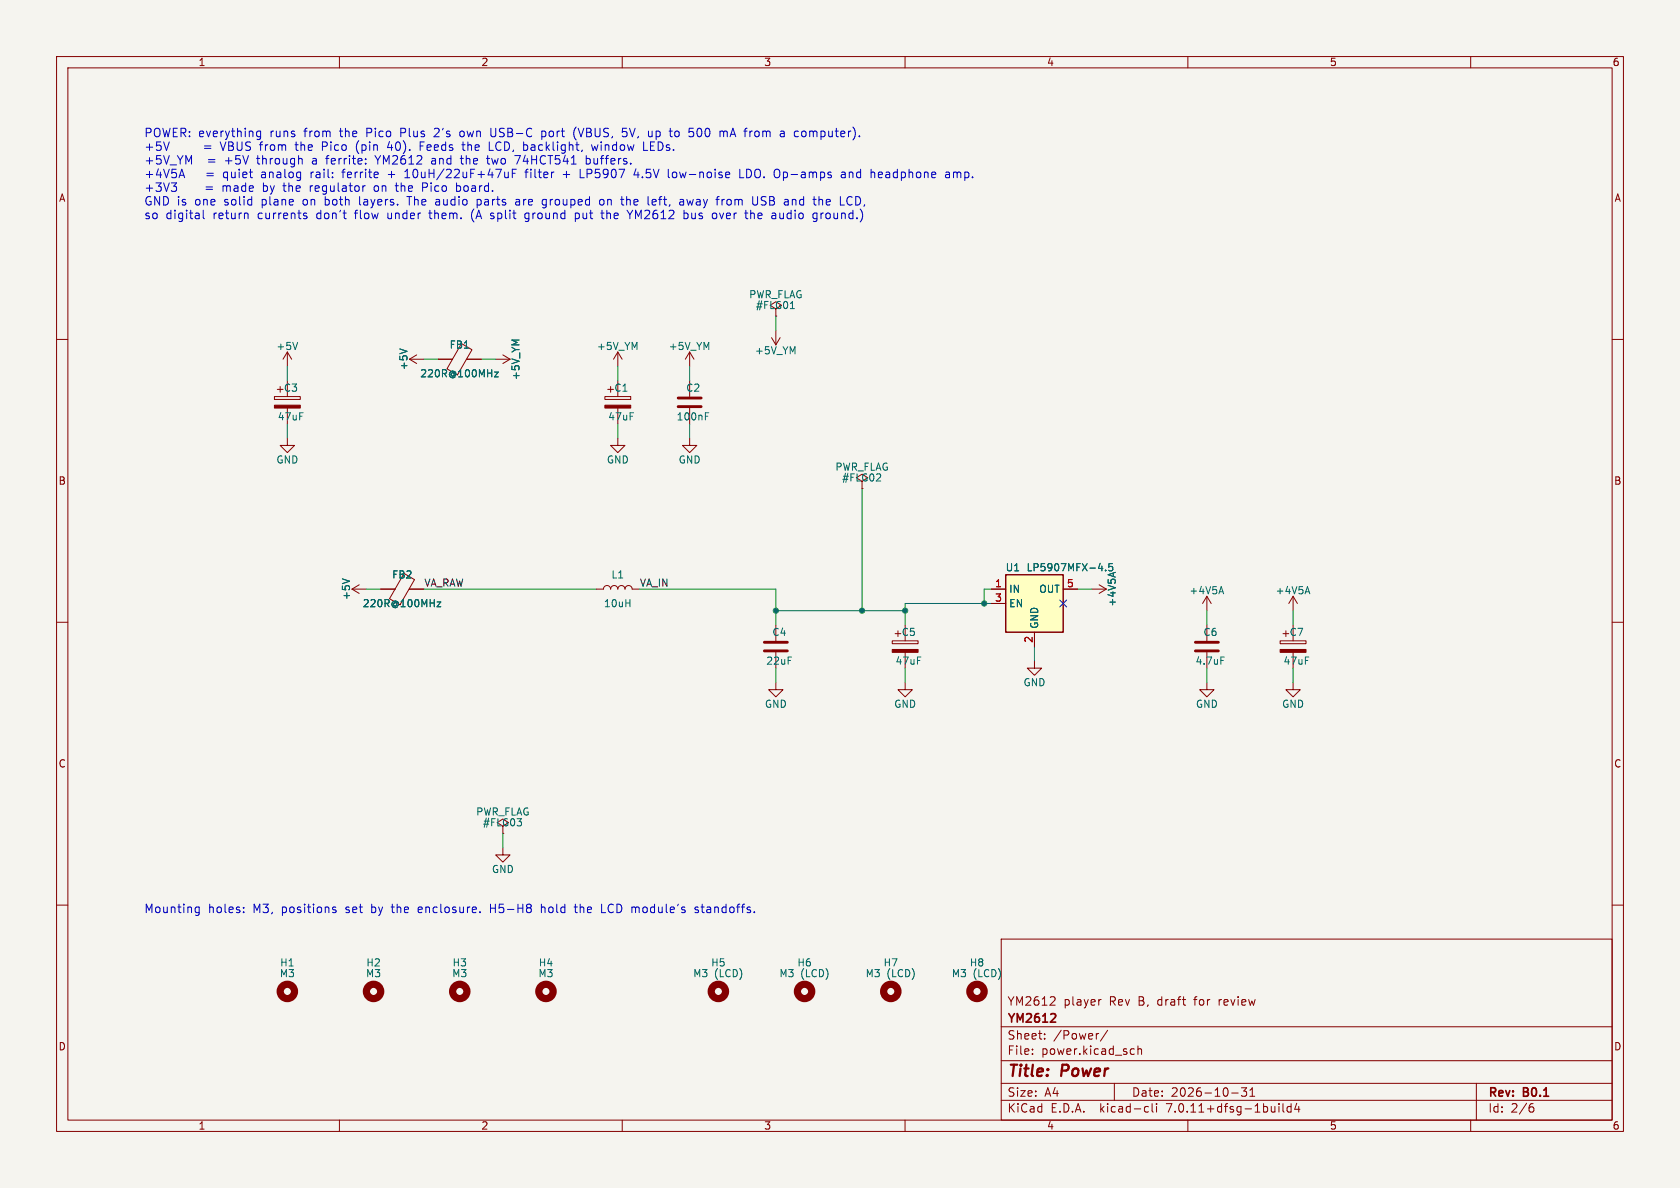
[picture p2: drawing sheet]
(kicad_sch (version 20230121) (generator eeschema)

 (paper "A4")

 (title_block
  (title "Power")
  (date "2026-10-31")
  (rev "B0.1")
  (company "YM2612")
  (comment 1 "YM2612 player Rev B, draft for review"))

 (lib_symbols
   (symbol "Device:FerriteBead" (pin_numbers hide) (pin_names (offset 0)) (in_bom yes) (on_board yes)
   (property "Reference" "FB" (at -3.81 0.635 90) (effects (font (size 1.27 1.27))))
   (property "Value" "FerriteBead" (at 3.81 0 90) (effects (font (size 1.27 1.27))))
   (property "Footprint" "" (at -1.778 0 90) (effects (font (size 1.27 1.27)) hide))
   (property "Datasheet" "~" (at 0 0 0) (effects (font (size 1.27 1.27)) hide))
   (symbol "FerriteBead_0_1"
    (polyline (pts (xy 0 -1.27) (xy 0 -1.2192)) (stroke (width 0) (type default)) (fill (type none)))
    (polyline (pts (xy 0 1.27) (xy 0 1.2954)) (stroke (width 0) (type default)) (fill (type none)))
    (polyline (pts (xy -2.7686 0.4064) (xy -1.7018 2.2606) (xy 2.7686 -0.3048) (xy 1.6764 -2.159) (xy -2.7686 0.4064)) (stroke (width 0) (type default)) (fill (type none))))
   (symbol "FerriteBead_1_1"
    (pin passive line (at 0 3.81 270) (length 2.54) (name "~" (effects (font (size 1.27 1.27)))) (number "1" (effects (font (size 1.27 1.27)))))
    (pin passive line (at 0 -3.81 90) (length 2.54) (name "~" (effects (font (size 1.27 1.27)))) (number "2" (effects (font (size 1.27 1.27)))))))
   (symbol "Device:C_Polarized" (pin_numbers hide) (pin_names (offset 0.254)) (in_bom yes) (on_board yes)
   (property "Reference" "C" (at 0.635 2.54 0) (effects (font (size 1.27 1.27)) (justify left)))
   (property "Value" "C_Polarized" (at 0.635 -2.54 0) (effects (font (size 1.27 1.27)) (justify left)))
   (property "Footprint" "" (at 0.9652 -3.81 0) (effects (font (size 1.27 1.27)) hide))
   (property "Datasheet" "~" (at 0 0 0) (effects (font (size 1.27 1.27)) hide))
   (symbol "C_Polarized_0_1"
    (rectangle (start -2.286 0.508) (end 2.286 1.016) (stroke (width 0) (type default)) (fill (type none)))
    (polyline (pts (xy -1.778 2.286) (xy -0.762 2.286)) (stroke (width 0) (type default)) (fill (type none)))
    (polyline (pts (xy -1.27 2.794) (xy -1.27 1.778)) (stroke (width 0) (type default)) (fill (type none)))
    (rectangle (start 2.286 -0.508) (end -2.286 -1.016) (stroke (width 0) (type default)) (fill (type outline))))
   (symbol "C_Polarized_1_1"
    (pin passive line (at 0 3.81 270) (length 2.794) (name "~" (effects (font (size 1.27 1.27)))) (number "1" (effects (font (size 1.27 1.27)))))
    (pin passive line (at 0 -3.81 90) (length 2.794) (name "~" (effects (font (size 1.27 1.27)))) (number "2" (effects (font (size 1.27 1.27)))))))
   (symbol "Device:C" (pin_numbers hide) (pin_names (offset 0.254)) (in_bom yes) (on_board yes)
   (property "Reference" "C" (at 0.635 2.54 0) (effects (font (size 1.27 1.27)) (justify left)))
   (property "Value" "C" (at 0.635 -2.54 0) (effects (font (size 1.27 1.27)) (justify left)))
   (property "Footprint" "" (at 0.9652 -3.81 0) (effects (font (size 1.27 1.27)) hide))
   (property "Datasheet" "~" (at 0 0 0) (effects (font (size 1.27 1.27)) hide))
   (symbol "C_0_1"
    (polyline (pts (xy -2.032 -0.762) (xy 2.032 -0.762)) (stroke (width 0.508) (type default)) (fill (type none)))
    (polyline (pts (xy -2.032 0.762) (xy 2.032 0.762)) (stroke (width 0.508) (type default)) (fill (type none))))
   (symbol "C_1_1"
    (pin passive line (at 0 3.81 270) (length 2.794) (name "~" (effects (font (size 1.27 1.27)))) (number "1" (effects (font (size 1.27 1.27)))))
    (pin passive line (at 0 -3.81 90) (length 2.794) (name "~" (effects (font (size 1.27 1.27)))) (number "2" (effects (font (size 1.27 1.27)))))))
   (symbol "power:PWR_FLAG" (power) (pin_numbers hide) (pin_names (offset 0) hide) (in_bom yes) (on_board yes)
   (property "Reference" "#FLG" (at 0 1.905 0) (effects (font (size 1.27 1.27)) hide))
   (property "Value" "PWR_FLAG" (at 0 3.81 0) (effects (font (size 1.27 1.27))))
   (property "Footprint" "" (at 0 0 0) (effects (font (size 1.27 1.27)) hide))
   (property "Datasheet" "~" (at 0 0 0) (effects (font (size 1.27 1.27)) hide))
   (symbol "PWR_FLAG_0_0"
    (pin power_out line (at 0 0 90) (length 0) (name "pwr" (effects (font (size 1.27 1.27)))) (number "1" (effects (font (size 1.27 1.27))))))
   (symbol "PWR_FLAG_0_1"
    (polyline (pts (xy 0 0) (xy 0 1.27) (xy -1.016 1.905) (xy 0 2.54) (xy 1.016 1.905) (xy 0 1.27)) (stroke (width 0) (type default)) (fill (type none)))))
   (symbol "Device:L" (pin_numbers hide) (pin_names (offset 1.016) hide) (in_bom yes) (on_board yes)
   (property "Reference" "L" (at -1.27 0 90) (effects (font (size 1.27 1.27))))
   (property "Value" "L" (at 1.905 0 90) (effects (font (size 1.27 1.27))))
   (property "Footprint" "" (at 0 0 0) (effects (font (size 1.27 1.27)) hide))
   (property "Datasheet" "~" (at 0 0 0) (effects (font (size 1.27 1.27)) hide))
   (symbol "L_0_1"
    (arc (start 0 -2.54) (mid 0.6323 -1.905) (end 0 -1.27) (stroke (width 0) (type default)) (fill (type none)))
    (arc (start 0 -1.27) (mid 0.6323 -0.635) (end 0 0) (stroke (width 0) (type default)) (fill (type none)))
    (arc (start 0 0) (mid 0.6323 0.635) (end 0 1.27) (stroke (width 0) (type default)) (fill (type none)))
    (arc (start 0 1.27) (mid 0.6323 1.905) (end 0 2.54) (stroke (width 0) (type default)) (fill (type none))))
   (symbol "L_1_1"
    (pin passive line (at 0 3.81 270) (length 1.27) (name "1" (effects (font (size 1.27 1.27)))) (number "1" (effects (font (size 1.27 1.27)))))
    (pin passive line (at 0 -3.81 90) (length 1.27) (name "2" (effects (font (size 1.27 1.27)))) (number "2" (effects (font (size 1.27 1.27)))))))
   (symbol "Regulator_Linear:LP5907MFX-4.5" (in_bom yes) (on_board yes)
   (property "Reference" "U" (at -3.81 6.35 0) (effects (font (size 1.27 1.27))))
   (property "Value" "LP5907MFX-4.5" (at 6.35 6.35 0) (effects (font (size 1.27 1.27))))
   (property "Footprint" "Package_TO_SOT_SMD:SOT-23-5" (at 0 8.89 0) (effects (font (size 1.27 1.27)) hide))
   (property "Datasheet" "http://www.ti.com/lit/ds/symlink/lp5907.pdf" (at 0 12.7 0) (effects (font (size 1.27 1.27)) hide))
   (symbol "LP5907MFX-4.5_0_1"
    (rectangle (start -5.08 -5.08) (end 5.08 5.08) (stroke (width 0.254) (type default)) (fill (type background)))
    (pin power_in line (at -7.62 2.54 0) (length 2.54) (name "IN" (effects (font (size 1.27 1.27)))) (number "1" (effects (font (size 1.27 1.27)))))
    (pin power_in line (at 0 -7.62 90) (length 2.54) (name "GND" (effects (font (size 1.27 1.27)))) (number "2" (effects (font (size 1.27 1.27)))))
    (pin input line (at -7.62 0 0) (length 2.54) (name "EN" (effects (font (size 1.27 1.27)))) (number "3" (effects (font (size 1.27 1.27)))))
    (pin no_connect line (at 5.08 0 180) (length 2.54) hide (name "NC" (effects (font (size 1.27 1.27)))) (number "4" (effects (font (size 1.27 1.27)))))
    (pin power_out line (at 7.62 2.54 180) (length 2.54) (name "OUT" (effects (font (size 1.27 1.27)))) (number "5" (effects (font (size 1.27 1.27)))))))
   (symbol "Mechanical:MountingHole" (pin_names (offset 1.016)) (in_bom yes) (on_board yes)
   (property "Reference" "H" (at 0 5.08 0) (effects (font (size 1.27 1.27))))
   (property "Value" "MountingHole" (at 0 3.175 0) (effects (font (size 1.27 1.27))))
   (property "Footprint" "" (at 0 0 0) (effects (font (size 1.27 1.27)) hide))
   (property "Datasheet" "~" (at 0 0 0) (effects (font (size 1.27 1.27)) hide))
   (symbol "MountingHole_0_1"
    (circle (center 0 0) (radius 1.27) (stroke (width 1.27) (type default)) (fill (type none)))))
   (symbol "power:+5V" (power) (pin_names (offset 0)) (in_bom yes) (on_board yes)
   (property "Reference" "#PWR" (at 0 -3.81 0) (effects (font (size 1.27 1.27)) hide))
   (property "Value" "+5V" (at 0 3.556 0) (effects (font (size 1.27 1.27))))
   (property "Footprint" "" (at 0 0 0) (effects (font (size 1.27 1.27)) hide))
   (property "Datasheet" "" (at 0 0 0) (effects (font (size 1.27 1.27)) hide))
   (symbol "+5V_0_1"
    (polyline (pts (xy -0.762 1.27) (xy 0 2.54)) (stroke (width 0) (type default)) (fill (type none)))
    (polyline (pts (xy 0 0) (xy 0 2.54)) (stroke (width 0) (type default)) (fill (type none)))
    (polyline (pts (xy 0 2.54) (xy 0.762 1.27)) (stroke (width 0) (type default)) (fill (type none))))
   (symbol "+5V_1_1"
    (pin power_in line (at 0 0 90) (length 0) hide (name "+5V" (effects (font (size 1.27 1.27)))) (number "1" (effects (font (size 1.27 1.27)))))))
   (symbol "ym2612:+5V_YM" (power) (pin_names (offset 0)) (in_bom yes) (on_board yes)
   (property "Reference" "#PWR" (at 0 -3.81 0) (effects (font (size 1.27 1.27)) hide))
   (property "Value" "+5V_YM" (at 0 3.556 0) (effects (font (size 1.27 1.27))))
   (property "Footprint" "" (at 0 0 0) (effects (font (size 1.27 1.27)) hide))
   (property "Datasheet" "" (at 0 0 0) (effects (font (size 1.27 1.27)) hide))
   (symbol "+5V_YM_0_1"
    (polyline (pts (xy -0.762 1.27) (xy 0 2.54)) (stroke (width 0) (type default)) (fill (type none)))
    (polyline (pts (xy 0 0) (xy 0 2.54)) (stroke (width 0) (type default)) (fill (type none)))
    (polyline (pts (xy 0 2.54) (xy 0.762 1.27)) (stroke (width 0) (type default)) (fill (type none))))
   (symbol "+5V_YM_1_1"
    (pin power_in line (at 0 0 90) (length 0) hide (name "+5V_YM" (effects (font (size 1.27 1.27)))) (number "1" (effects (font (size 1.27 1.27)))))))
   (symbol "power:GND" (power) (pin_names (offset 0)) (in_bom yes) (on_board yes)
   (property "Reference" "#PWR" (at 0 -6.35 0) (effects (font (size 1.27 1.27)) hide))
   (property "Value" "GND" (at 0 -3.81 0) (effects (font (size 1.27 1.27))))
   (property "Footprint" "" (at 0 0 0) (effects (font (size 1.27 1.27)) hide))
   (property "Datasheet" "" (at 0 0 0) (effects (font (size 1.27 1.27)) hide))
   (symbol "GND_0_1"
    (polyline (pts (xy 0 0) (xy 0 -1.27) (xy 1.27 -1.27) (xy 0 -2.54) (xy -1.27 -1.27) (xy 0 -1.27)) (stroke (width 0) (type default)) (fill (type none))))
   (symbol "GND_1_1"
    (pin power_in line (at 0 0 270) (length 0) hide (name "GND" (effects (font (size 1.27 1.27)))) (number "1" (effects (font (size 1.27 1.27)))))))
   (symbol "ym2612:+4V5A" (power) (pin_names (offset 0)) (in_bom yes) (on_board yes)
   (property "Reference" "#PWR" (at 0 -3.81 0) (effects (font (size 1.27 1.27)) hide))
   (property "Value" "+4V5A" (at 0 3.556 0) (effects (font (size 1.27 1.27))))
   (property "Footprint" "" (at 0 0 0) (effects (font (size 1.27 1.27)) hide))
   (property "Datasheet" "" (at 0 0 0) (effects (font (size 1.27 1.27)) hide))
   (symbol "+4V5A_0_1"
    (polyline (pts (xy -0.762 1.27) (xy 0 2.54)) (stroke (width 0) (type default)) (fill (type none)))
    (polyline (pts (xy 0 0) (xy 0 2.54)) (stroke (width 0) (type default)) (fill (type none)))
    (polyline (pts (xy 0 2.54) (xy 0.762 1.27)) (stroke (width 0) (type default)) (fill (type none))))
   (symbol "+4V5A_1_1"
    (pin power_in line (at 0 0 90) (length 0) hide (name "+4V5A" (effects (font (size 1.27 1.27)))) (number "1" (effects (font (size 1.27 1.27))))))))

 (symbol (lib_id "Device:FerriteBead") (at 81.28 63.5 90) (unit 1) (in_bom yes) (on_board yes) (dnp no)
  (property "Reference" "FB1" (at 81.28 60.96 90) (effects (font (size 1.27 1.27))))
  (property "Value" "220R@100MHz" (at 81.28 66.04 90) (effects (font (size 1.27 1.27))))
  (property "Footprint" "Inductor_SMD:L_0603_1608Metric" (at 81.28 63.5 0) (effects (font (size 1.27 1.27)) hide))
  (property "Datasheet" "" (at 81.28 63.5 0) (effects (font (size 1.27 1.27)) hide))
  (property "MPN" "BLM18PG221SN1D" (at 81.28 63.5 0) (effects (font (size 1.27 1.27)) hide))
  (property "Spec" "ferrite bead, 0603, 1A+" (at 81.28 63.5 0) (effects (font (size 1.27 1.27)) hide)) (pin "1") (pin "2"))
 (symbol (lib_id "Device:C_Polarized") (at 109.22 71.12 0) (unit 1) (in_bom yes) (on_board yes) (dnp no)
  (property "Reference" "C1" (at 109.855 68.58 0) (effects (font (size 1.27 1.27))))
  (property "Value" "47uF" (at 109.855 73.66 0) (effects (font (size 1.27 1.27))))
  (property "Footprint" "Capacitor_SMD:CP_Elec_5x5.4" (at 109.22 71.12 0) (effects (font (size 1.27 1.27)) hide))
  (property "Datasheet" "" (at 109.22 71.12 0) (effects (font (size 1.27 1.27)) hide))
  (property "Spec" "electrolytic, 16V" (at 109.22 71.12 0) (effects (font (size 1.27 1.27)) hide)) (pin "1") (pin "2"))
 (symbol (lib_id "Device:C") (at 121.92 71.12 0) (unit 1) (in_bom yes) (on_board yes) (dnp no)
  (property "Reference" "C2" (at 122.555 68.58 0) (effects (font (size 1.27 1.27))))
  (property "Value" "100nF" (at 122.555 73.66 0) (effects (font (size 1.27 1.27))))
  (property "Footprint" "Capacitor_SMD:C_0603_1608Metric" (at 121.92 71.12 0) (effects (font (size 1.27 1.27)) hide))
  (property "Datasheet" "" (at 121.92 71.12 0) (effects (font (size 1.27 1.27)) hide))
  (property "Spec" "X7R, 16V" (at 121.92 71.12 0) (effects (font (size 1.27 1.27)) hide)) (pin "1") (pin "2"))
 (symbol (lib_id "power:PWR_FLAG") (at 137.16 55.88 0) (unit 1) (in_bom yes) (on_board yes) (dnp no)
  (property "Reference" "#FLG1" (at 137.16 53.975 0) (effects (font (size 1.27 1.27))))
  (property "Value" "PWR_FLAG" (at 137.16 52.07 0) (effects (font (size 1.27 1.27))))
  (property "Footprint" "" (at 137.16 55.88 0) (effects (font (size 1.27 1.27)) hide))
  (property "Datasheet" "" (at 137.16 55.88 0) (effects (font (size 1.27 1.27)) hide)) (pin "1"))
 (symbol (lib_id "Device:C_Polarized") (at 50.8 71.12 0) (unit 1) (in_bom yes) (on_board yes) (dnp no)
  (property "Reference" "C3" (at 51.435 68.58 0) (effects (font (size 1.27 1.27))))
  (property "Value" "47uF" (at 51.435 73.66 0) (effects (font (size 1.27 1.27))))
  (property "Footprint" "Capacitor_SMD:CP_Elec_5x5.4" (at 50.8 71.12 0) (effects (font (size 1.27 1.27)) hide))
  (property "Datasheet" "" (at 50.8 71.12 0) (effects (font (size 1.27 1.27)) hide))
  (property "Spec" "electrolytic, 16V" (at 50.8 71.12 0) (effects (font (size 1.27 1.27)) hide)) (pin "1") (pin "2"))
 (symbol (lib_id "Device:FerriteBead") (at 71.12 104.14 90) (unit 1) (in_bom yes) (on_board yes) (dnp no)
  (property "Reference" "FB2" (at 71.12 101.6 90) (effects (font (size 1.27 1.27))))
  (property "Value" "220R@100MHz" (at 71.12 106.68 90) (effects (font (size 1.27 1.27))))
  (property "Footprint" "Inductor_SMD:L_0603_1608Metric" (at 71.12 104.14 0) (effects (font (size 1.27 1.27)) hide))
  (property "Datasheet" "" (at 71.12 104.14 0) (effects (font (size 1.27 1.27)) hide))
  (property "MPN" "BLM18PG221SN1D" (at 71.12 104.14 0) (effects (font (size 1.27 1.27)) hide))
  (property "Spec" "ferrite bead, 0603, 1A+" (at 71.12 104.14 0) (effects (font (size 1.27 1.27)) hide)) (pin "1") (pin "2"))
 (symbol (lib_id "Device:L") (at 109.22 104.14 90) (unit 1) (in_bom yes) (on_board yes) (dnp no)
  (property "Reference" "L1" (at 109.22 101.6 90) (effects (font (size 1.27 1.27))))
  (property "Value" "10uH" (at 109.22 106.68 90) (effects (font (size 1.27 1.27))))
  (property "Footprint" "Inductor_SMD:L_1210_3225Metric" (at 109.22 104.14 0) (effects (font (size 1.27 1.27)) hide))
  (property "Datasheet" "" (at 109.22 104.14 0) (effects (font (size 1.27 1.27)) hide))
  (property "MPN" "LQH32CN100K53L" (at 109.22 104.14 0) (effects (font (size 1.27 1.27)) hide))
  (property "Spec" "10uH, 1210, 300mA+" (at 109.22 104.14 0) (effects (font (size 1.27 1.27)) hide)) (pin "1") (pin "2"))
 (symbol (lib_id "Device:C") (at 137.16 114.3 0) (unit 1) (in_bom yes) (on_board yes) (dnp no)
  (property "Reference" "C4" (at 137.795 111.76 0) (effects (font (size 1.27 1.27))))
  (property "Value" "22uF" (at 137.795 116.84 0) (effects (font (size 1.27 1.27))))
  (property "Footprint" "Capacitor_SMD:C_0805_2012Metric" (at 137.16 114.3 0) (effects (font (size 1.27 1.27)) hide))
  (property "Datasheet" "" (at 137.16 114.3 0) (effects (font (size 1.27 1.27)) hide))
  (property "Spec" "X5R, 10V, 0805" (at 137.16 114.3 0) (effects (font (size 1.27 1.27)) hide)) (pin "1") (pin "2"))
 (symbol (lib_id "Device:C_Polarized") (at 160.02 114.3 0) (unit 1) (in_bom yes) (on_board yes) (dnp no)
  (property "Reference" "C5" (at 160.655 111.76 0) (effects (font (size 1.27 1.27))))
  (property "Value" "47uF" (at 160.655 116.84 0) (effects (font (size 1.27 1.27))))
  (property "Footprint" "Capacitor_SMD:CP_Elec_5x5.4" (at 160.02 114.3 0) (effects (font (size 1.27 1.27)) hide))
  (property "Datasheet" "" (at 160.02 114.3 0) (effects (font (size 1.27 1.27)) hide))
  (property "Spec" "electrolytic, 16V" (at 160.02 114.3 0) (effects (font (size 1.27 1.27)) hide)) (pin "1") (pin "2"))
 (symbol (lib_id "Regulator_Linear:LP5907MFX-4.5") (at 182.88 106.68 0) (unit 1) (in_bom yes) (on_board yes) (dnp no)
  (property "Reference" "U1" (at 179.07 100.33 0) (effects (font (size 1.27 1.27))))
  (property "Value" "LP5907MFX-4.5" (at 189.23 100.33 0) (effects (font (size 1.27 1.27))))
  (property "Footprint" "Package_TO_SOT_SMD:SOT-23-5" (at 182.88 106.68 0) (effects (font (size 1.27 1.27)) hide))
  (property "Datasheet" "" (at 182.88 106.68 0) (effects (font (size 1.27 1.27)) hide))
  (property "MPN" "LP5907MFX-4.5/NOPB" (at 182.88 106.68 0) (effects (font (size 1.27 1.27)) hide))
  (property "Spec" "low-noise LDO, 4.5V, 250mA" (at 182.88 106.68 0) (effects (font (size 1.27 1.27)) hide)) (pin "1") (pin "2") (pin "3") (pin "4") (pin "5"))
 (symbol (lib_id "Device:C") (at 213.36 114.3 0) (unit 1) (in_bom yes) (on_board yes) (dnp no)
  (property "Reference" "C6" (at 213.995 111.76 0) (effects (font (size 1.27 1.27))))
  (property "Value" "4.7uF" (at 213.995 116.84 0) (effects (font (size 1.27 1.27))))
  (property "Footprint" "Capacitor_SMD:C_0805_2012Metric" (at 213.36 114.3 0) (effects (font (size 1.27 1.27)) hide))
  (property "Datasheet" "" (at 213.36 114.3 0) (effects (font (size 1.27 1.27)) hide))
  (property "Spec" "X5R, 10V, 0805" (at 213.36 114.3 0) (effects (font (size 1.27 1.27)) hide)) (pin "1") (pin "2"))
 (symbol (lib_id "Device:C_Polarized") (at 228.6 114.3 0) (unit 1) (in_bom yes) (on_board yes) (dnp no)
  (property "Reference" "C7" (at 229.235 111.76 0) (effects (font (size 1.27 1.27))))
  (property "Value" "47uF" (at 229.235 116.84 0) (effects (font (size 1.27 1.27))))
  (property "Footprint" "Capacitor_SMD:CP_Elec_5x5.4" (at 228.6 114.3 0) (effects (font (size 1.27 1.27)) hide))
  (property "Datasheet" "" (at 228.6 114.3 0) (effects (font (size 1.27 1.27)) hide))
  (property "Spec" "electrolytic, 16V" (at 228.6 114.3 0) (effects (font (size 1.27 1.27)) hide)) (pin "1") (pin "2"))
 (symbol (lib_id "power:PWR_FLAG") (at 152.4 86.36 0) (unit 1) (in_bom yes) (on_board yes) (dnp no)
  (property "Reference" "#FLG2" (at 152.4 84.455 0) (effects (font (size 1.27 1.27))))
  (property "Value" "PWR_FLAG" (at 152.4 82.55 0) (effects (font (size 1.27 1.27))))
  (property "Footprint" "" (at 152.4 86.36 0) (effects (font (size 1.27 1.27)) hide))
  (property "Datasheet" "" (at 152.4 86.36 0) (effects (font (size 1.27 1.27)) hide)) (pin "1"))
 (symbol (lib_id "power:PWR_FLAG") (at 88.9 147.32 0) (unit 1) (in_bom yes) (on_board yes) (dnp no)
  (property "Reference" "#FLG3" (at 88.9 145.415 0) (effects (font (size 1.27 1.27))))
  (property "Value" "PWR_FLAG" (at 88.9 143.51 0) (effects (font (size 1.27 1.27))))
  (property "Footprint" "" (at 88.9 147.32 0) (effects (font (size 1.27 1.27)) hide))
  (property "Datasheet" "" (at 88.9 147.32 0) (effects (font (size 1.27 1.27)) hide)) (pin "1"))
 (symbol (lib_id "Mechanical:MountingHole") (at 50.8 175.26 0) (unit 1) (in_bom yes) (on_board yes) (dnp no)
  (property "Reference" "H1" (at 50.8 170.18 0) (effects (font (size 1.27 1.27))))
  (property "Value" "M3" (at 50.8 172.085 0) (effects (font (size 1.27 1.27))))
  (property "Footprint" "MountingHole:MountingHole_3.2mm_M3" (at 50.8 175.26 0) (effects (font (size 1.27 1.27)) hide))
  (property "Datasheet" "" (at 50.8 175.26 0) (effects (font (size 1.27 1.27)) hide)))
 (symbol (lib_id "Mechanical:MountingHole") (at 66.04 175.26 0) (unit 1) (in_bom yes) (on_board yes) (dnp no)
  (property "Reference" "H2" (at 66.04 170.18 0) (effects (font (size 1.27 1.27))))
  (property "Value" "M3" (at 66.04 172.085 0) (effects (font (size 1.27 1.27))))
  (property "Footprint" "MountingHole:MountingHole_3.2mm_M3" (at 66.04 175.26 0) (effects (font (size 1.27 1.27)) hide))
  (property "Datasheet" "" (at 66.04 175.26 0) (effects (font (size 1.27 1.27)) hide)))
 (symbol (lib_id "Mechanical:MountingHole") (at 81.28 175.26 0) (unit 1) (in_bom yes) (on_board yes) (dnp no)
  (property "Reference" "H3" (at 81.28 170.18 0) (effects (font (size 1.27 1.27))))
  (property "Value" "M3" (at 81.28 172.085 0) (effects (font (size 1.27 1.27))))
  (property "Footprint" "MountingHole:MountingHole_3.2mm_M3" (at 81.28 175.26 0) (effects (font (size 1.27 1.27)) hide))
  (property "Datasheet" "" (at 81.28 175.26 0) (effects (font (size 1.27 1.27)) hide)))
 (symbol (lib_id "Mechanical:MountingHole") (at 96.52 175.26 0) (unit 1) (in_bom yes) (on_board yes) (dnp no)
  (property "Reference" "H4" (at 96.52 170.18 0) (effects (font (size 1.27 1.27))))
  (property "Value" "M3" (at 96.52 172.085 0) (effects (font (size 1.27 1.27))))
  (property "Footprint" "MountingHole:MountingHole_3.2mm_M3" (at 96.52 175.26 0) (effects (font (size 1.27 1.27)) hide))
  (property "Datasheet" "" (at 96.52 175.26 0) (effects (font (size 1.27 1.27)) hide)))
 (symbol (lib_id "Mechanical:MountingHole") (at 127 175.26 0) (unit 1) (in_bom yes) (on_board yes) (dnp no)
  (property "Reference" "H5" (at 127 170.18 0) (effects (font (size 1.27 1.27))))
  (property "Value" "M3 (LCD)" (at 127 172.085 0) (effects (font (size 1.27 1.27))))
  (property "Footprint" "MountingHole:MountingHole_3.2mm_M3" (at 127 175.26 0) (effects (font (size 1.27 1.27)) hide))
  (property "Datasheet" "" (at 127 175.26 0) (effects (font (size 1.27 1.27)) hide)))
 (symbol (lib_id "Mechanical:MountingHole") (at 142.24 175.26 0) (unit 1) (in_bom yes) (on_board yes) (dnp no)
  (property "Reference" "H6" (at 142.24 170.18 0) (effects (font (size 1.27 1.27))))
  (property "Value" "M3 (LCD)" (at 142.24 172.085 0) (effects (font (size 1.27 1.27))))
  (property "Footprint" "MountingHole:MountingHole_3.2mm_M3" (at 142.24 175.26 0) (effects (font (size 1.27 1.27)) hide))
  (property "Datasheet" "" (at 142.24 175.26 0) (effects (font (size 1.27 1.27)) hide)))
 (symbol (lib_id "Mechanical:MountingHole") (at 157.48 175.26 0) (unit 1) (in_bom yes) (on_board yes) (dnp no)
  (property "Reference" "H7" (at 157.48 170.18 0) (effects (font (size 1.27 1.27))))
  (property "Value" "M3 (LCD)" (at 157.48 172.085 0) (effects (font (size 1.27 1.27))))
  (property "Footprint" "MountingHole:MountingHole_3.2mm_M3" (at 157.48 175.26 0) (effects (font (size 1.27 1.27)) hide))
  (property "Datasheet" "" (at 157.48 175.26 0) (effects (font (size 1.27 1.27)) hide)))
 (symbol (lib_id "Mechanical:MountingHole") (at 172.72 175.26 0) (unit 1) (in_bom yes) (on_board yes) (dnp no)
  (property "Reference" "H8" (at 172.72 170.18 0) (effects (font (size 1.27 1.27))))
  (property "Value" "M3 (LCD)" (at 172.72 172.085 0) (effects (font (size 1.27 1.27))))
  (property "Footprint" "MountingHole:MountingHole_3.2mm_M3" (at 172.72 175.26 0) (effects (font (size 1.27 1.27)) hide))
  (property "Datasheet" "" (at 172.72 175.26 0) (effects (font (size 1.27 1.27)) hide)))
 (symbol (lib_id "power:+5V") (at 74.93 63.5 90) (unit 1) (in_bom yes) (on_board yes) (dnp no)
  (property "Reference" "#PWR1001" (at 74.93 63.5 0) (effects (font (size 1.27 1.27)) hide))
  (property "Value" "+5V" (at 71.374 63.5 0) (effects (font (size 1.27 1.27))))
  (property "Footprint" "" (at 74.93 63.5 0) (effects (font (size 1.27 1.27)) hide))
  (property "Datasheet" "" (at 74.93 63.5 0) (effects (font (size 1.27 1.27)) hide)) (pin "1"))
 (symbol (lib_id "ym2612:+5V_YM") (at 87.63 63.5 270) (unit 1) (in_bom yes) (on_board yes) (dnp no)
  (property "Reference" "#PWR1002" (at 87.63 63.5 0) (effects (font (size 1.27 1.27)) hide))
  (property "Value" "+5V_YM" (at 91.186 63.5 0) (effects (font (size 1.27 1.27))))
  (property "Footprint" "" (at 87.63 63.5 0) (effects (font (size 1.27 1.27)) hide))
  (property "Datasheet" "" (at 87.63 63.5 0) (effects (font (size 1.27 1.27)) hide)) (pin "1"))
 (symbol (lib_id "ym2612:+5V_YM") (at 109.22 64.77 0) (unit 1) (in_bom yes) (on_board yes) (dnp no)
  (property "Reference" "#PWR1003" (at 109.22 64.77 0) (effects (font (size 1.27 1.27)) hide))
  (property "Value" "+5V_YM" (at 109.22 61.214 0) (effects (font (size 1.27 1.27))))
  (property "Footprint" "" (at 109.22 64.77 0) (effects (font (size 1.27 1.27)) hide))
  (property "Datasheet" "" (at 109.22 64.77 0) (effects (font (size 1.27 1.27)) hide)) (pin "1"))
 (symbol (lib_id "power:GND") (at 109.22 77.47 0) (unit 1) (in_bom yes) (on_board yes) (dnp no)
  (property "Reference" "#PWR1004" (at 109.22 77.47 0) (effects (font (size 1.27 1.27)) hide))
  (property "Value" "GND" (at 109.22 81.28 0) (effects (font (size 1.27 1.27))))
  (property "Footprint" "" (at 109.22 77.47 0) (effects (font (size 1.27 1.27)) hide))
  (property "Datasheet" "" (at 109.22 77.47 0) (effects (font (size 1.27 1.27)) hide)) (pin "1"))
 (symbol (lib_id "ym2612:+5V_YM") (at 121.92 64.77 0) (unit 1) (in_bom yes) (on_board yes) (dnp no)
  (property "Reference" "#PWR1005" (at 121.92 64.77 0) (effects (font (size 1.27 1.27)) hide))
  (property "Value" "+5V_YM" (at 121.92 61.214 0) (effects (font (size 1.27 1.27))))
  (property "Footprint" "" (at 121.92 64.77 0) (effects (font (size 1.27 1.27)) hide))
  (property "Datasheet" "" (at 121.92 64.77 0) (effects (font (size 1.27 1.27)) hide)) (pin "1"))
 (symbol (lib_id "power:GND") (at 121.92 77.47 0) (unit 1) (in_bom yes) (on_board yes) (dnp no)
  (property "Reference" "#PWR1006" (at 121.92 77.47 0) (effects (font (size 1.27 1.27)) hide))
  (property "Value" "GND" (at 121.92 81.28 0) (effects (font (size 1.27 1.27))))
  (property "Footprint" "" (at 121.92 77.47 0) (effects (font (size 1.27 1.27)) hide))
  (property "Datasheet" "" (at 121.92 77.47 0) (effects (font (size 1.27 1.27)) hide)) (pin "1"))
 (symbol (lib_id "ym2612:+5V_YM") (at 137.16 58.42 180) (unit 1) (in_bom yes) (on_board yes) (dnp no)
  (property "Reference" "#PWR1007" (at 137.16 58.42 0) (effects (font (size 1.27 1.27)) hide))
  (property "Value" "+5V_YM" (at 137.16 61.976 0) (effects (font (size 1.27 1.27))))
  (property "Footprint" "" (at 137.16 58.42 0) (effects (font (size 1.27 1.27)) hide))
  (property "Datasheet" "" (at 137.16 58.42 0) (effects (font (size 1.27 1.27)) hide)) (pin "1"))
 (symbol (lib_id "power:+5V") (at 50.8 64.77 0) (unit 1) (in_bom yes) (on_board yes) (dnp no)
  (property "Reference" "#PWR1008" (at 50.8 64.77 0) (effects (font (size 1.27 1.27)) hide))
  (property "Value" "+5V" (at 50.8 61.214 0) (effects (font (size 1.27 1.27))))
  (property "Footprint" "" (at 50.8 64.77 0) (effects (font (size 1.27 1.27)) hide))
  (property "Datasheet" "" (at 50.8 64.77 0) (effects (font (size 1.27 1.27)) hide)) (pin "1"))
 (symbol (lib_id "power:GND") (at 50.8 77.47 0) (unit 1) (in_bom yes) (on_board yes) (dnp no)
  (property "Reference" "#PWR1009" (at 50.8 77.47 0) (effects (font (size 1.27 1.27)) hide))
  (property "Value" "GND" (at 50.8 81.28 0) (effects (font (size 1.27 1.27))))
  (property "Footprint" "" (at 50.8 77.47 0) (effects (font (size 1.27 1.27)) hide))
  (property "Datasheet" "" (at 50.8 77.47 0) (effects (font (size 1.27 1.27)) hide)) (pin "1"))
 (symbol (lib_id "power:+5V") (at 64.77 104.14 90) (unit 1) (in_bom yes) (on_board yes) (dnp no)
  (property "Reference" "#PWR1010" (at 64.77 104.14 0) (effects (font (size 1.27 1.27)) hide))
  (property "Value" "+5V" (at 61.214 104.14 0) (effects (font (size 1.27 1.27))))
  (property "Footprint" "" (at 64.77 104.14 0) (effects (font (size 1.27 1.27)) hide))
  (property "Datasheet" "" (at 64.77 104.14 0) (effects (font (size 1.27 1.27)) hide)) (pin "1"))
 (symbol (lib_id "power:GND") (at 137.16 120.65 0) (unit 1) (in_bom yes) (on_board yes) (dnp no)
  (property "Reference" "#PWR1011" (at 137.16 120.65 0) (effects (font (size 1.27 1.27)) hide))
  (property "Value" "GND" (at 137.16 124.46 0) (effects (font (size 1.27 1.27))))
  (property "Footprint" "" (at 137.16 120.65 0) (effects (font (size 1.27 1.27)) hide))
  (property "Datasheet" "" (at 137.16 120.65 0) (effects (font (size 1.27 1.27)) hide)) (pin "1"))
 (symbol (lib_id "power:GND") (at 160.02 120.65 0) (unit 1) (in_bom yes) (on_board yes) (dnp no)
  (property "Reference" "#PWR1012" (at 160.02 120.65 0) (effects (font (size 1.27 1.27)) hide))
  (property "Value" "GND" (at 160.02 124.46 0) (effects (font (size 1.27 1.27))))
  (property "Footprint" "" (at 160.02 120.65 0) (effects (font (size 1.27 1.27)) hide))
  (property "Datasheet" "" (at 160.02 120.65 0) (effects (font (size 1.27 1.27)) hide)) (pin "1"))
 (symbol (lib_id "power:GND") (at 182.88 116.84 0) (unit 1) (in_bom yes) (on_board yes) (dnp no)
  (property "Reference" "#PWR1013" (at 182.88 116.84 0) (effects (font (size 1.27 1.27)) hide))
  (property "Value" "GND" (at 182.88 120.65 0) (effects (font (size 1.27 1.27))))
  (property "Footprint" "" (at 182.88 116.84 0) (effects (font (size 1.27 1.27)) hide))
  (property "Datasheet" "" (at 182.88 116.84 0) (effects (font (size 1.27 1.27)) hide)) (pin "1"))
 (symbol (lib_id "ym2612:+4V5A") (at 193.04 104.14 270) (unit 1) (in_bom yes) (on_board yes) (dnp no)
  (property "Reference" "#PWR1014" (at 193.04 104.14 0) (effects (font (size 1.27 1.27)) hide))
  (property "Value" "+4V5A" (at 196.596 104.14 0) (effects (font (size 1.27 1.27))))
  (property "Footprint" "" (at 193.04 104.14 0) (effects (font (size 1.27 1.27)) hide))
  (property "Datasheet" "" (at 193.04 104.14 0) (effects (font (size 1.27 1.27)) hide)) (pin "1"))
 (symbol (lib_id "ym2612:+4V5A") (at 213.36 107.95 0) (unit 1) (in_bom yes) (on_board yes) (dnp no)
  (property "Reference" "#PWR1015" (at 213.36 107.95 0) (effects (font (size 1.27 1.27)) hide))
  (property "Value" "+4V5A" (at 213.36 104.394 0) (effects (font (size 1.27 1.27))))
  (property "Footprint" "" (at 213.36 107.95 0) (effects (font (size 1.27 1.27)) hide))
  (property "Datasheet" "" (at 213.36 107.95 0) (effects (font (size 1.27 1.27)) hide)) (pin "1"))
 (symbol (lib_id "power:GND") (at 213.36 120.65 0) (unit 1) (in_bom yes) (on_board yes) (dnp no)
  (property "Reference" "#PWR1016" (at 213.36 120.65 0) (effects (font (size 1.27 1.27)) hide))
  (property "Value" "GND" (at 213.36 124.46 0) (effects (font (size 1.27 1.27))))
  (property "Footprint" "" (at 213.36 120.65 0) (effects (font (size 1.27 1.27)) hide))
  (property "Datasheet" "" (at 213.36 120.65 0) (effects (font (size 1.27 1.27)) hide)) (pin "1"))
 (symbol (lib_id "ym2612:+4V5A") (at 228.6 107.95 0) (unit 1) (in_bom yes) (on_board yes) (dnp no)
  (property "Reference" "#PWR1017" (at 228.6 107.95 0) (effects (font (size 1.27 1.27)) hide))
  (property "Value" "+4V5A" (at 228.6 104.394 0) (effects (font (size 1.27 1.27))))
  (property "Footprint" "" (at 228.6 107.95 0) (effects (font (size 1.27 1.27)) hide))
  (property "Datasheet" "" (at 228.6 107.95 0) (effects (font (size 1.27 1.27)) hide)) (pin "1"))
 (symbol (lib_id "power:GND") (at 228.6 120.65 0) (unit 1) (in_bom yes) (on_board yes) (dnp no)
  (property "Reference" "#PWR1018" (at 228.6 120.65 0) (effects (font (size 1.27 1.27)) hide))
  (property "Value" "GND" (at 228.6 124.46 0) (effects (font (size 1.27 1.27))))
  (property "Footprint" "" (at 228.6 120.65 0) (effects (font (size 1.27 1.27)) hide))
  (property "Datasheet" "" (at 228.6 120.65 0) (effects (font (size 1.27 1.27)) hide)) (pin "1"))
 (symbol (lib_id "power:GND") (at 88.9 149.86 0) (unit 1) (in_bom yes) (on_board yes) (dnp no)
  (property "Reference" "#PWR1019" (at 88.9 149.86 0) (effects (font (size 1.27 1.27)) hide))
  (property "Value" "GND" (at 88.9 153.67 0) (effects (font (size 1.27 1.27))))
  (property "Footprint" "" (at 88.9 149.86 0) (effects (font (size 1.27 1.27)) hide))
  (property "Datasheet" "" (at 88.9 149.86 0) (effects (font (size 1.27 1.27)) hide)) (pin "1"))
 (no_connect (at 187.96 106.68))
 (wire (pts (xy 77.47 63.5) (xy 74.93 63.5)) (stroke (width 0) (type default)))
 (wire (pts (xy 85.09 63.5) (xy 87.63 63.5)) (stroke (width 0) (type default)))
 (wire (pts (xy 109.22 67.31) (xy 109.22 64.77)) (stroke (width 0) (type default)))
 (wire (pts (xy 109.22 74.93) (xy 109.22 77.47)) (stroke (width 0) (type default)))
 (wire (pts (xy 121.92 67.31) (xy 121.92 64.77)) (stroke (width 0) (type default)))
 (wire (pts (xy 121.92 74.93) (xy 121.92 77.47)) (stroke (width 0) (type default)))
 (wire (pts (xy 137.16 55.88) (xy 137.16 58.42)) (stroke (width 0) (type default)))
 (wire (pts (xy 50.8 67.31) (xy 50.8 64.77)) (stroke (width 0) (type default)))
 (wire (pts (xy 50.8 74.93) (xy 50.8 77.47)) (stroke (width 0) (type default)))
 (wire (pts (xy 67.31 104.14) (xy 64.77 104.14)) (stroke (width 0) (type default)))
 (wire (pts (xy 137.16 118.11) (xy 137.16 120.65)) (stroke (width 0) (type default)))
 (wire (pts (xy 160.02 118.11) (xy 160.02 120.65)) (stroke (width 0) (type default)))
 (wire (pts (xy 182.88 114.3) (xy 182.88 116.84)) (stroke (width 0) (type default)))
 (wire (pts (xy 190.5 104.14) (xy 193.04 104.14)) (stroke (width 0) (type default)))
 (wire (pts (xy 213.36 110.49) (xy 213.36 107.95)) (stroke (width 0) (type default)))
 (wire (pts (xy 213.36 118.11) (xy 213.36 120.65)) (stroke (width 0) (type default)))
 (wire (pts (xy 228.6 110.49) (xy 228.6 107.95)) (stroke (width 0) (type default)))
 (wire (pts (xy 228.6 118.11) (xy 228.6 120.65)) (stroke (width 0) (type default)))
 (wire (pts (xy 88.9 147.32) (xy 88.9 149.86)) (stroke (width 0) (type default)))
 (wire (pts (xy 137.16 110.49) (xy 137.16 107.95)) (stroke (width 0) (type default)))
 (wire (pts (xy 173.99 106.68) (xy 175.26 106.68)) (stroke (width 0) (type default)))
 (wire (pts (xy 173.99 106.68) (xy 160.02 106.68)) (stroke (width 0) (type default)))
 (wire (pts (xy 173.99 106.68) (xy 173.99 104.14)) (stroke (width 0) (type default)))
 (wire (pts (xy 152.4 86.36) (xy 152.4 107.95)) (stroke (width 0) (type default)))
 (wire (pts (xy 160.02 107.95) (xy 160.02 106.68)) (stroke (width 0) (type default)))
 (wire (pts (xy 160.02 107.95) (xy 160.02 110.49)) (stroke (width 0) (type default)))
 (wire (pts (xy 160.02 107.95) (xy 152.4 107.95)) (stroke (width 0) (type default)))
 (wire (pts (xy 137.16 104.14) (xy 137.16 107.95)) (stroke (width 0) (type default)))
 (wire (pts (xy 137.16 104.14) (xy 113.03 104.14)) (stroke (width 0) (type default)))
 (wire (pts (xy 137.16 107.95) (xy 152.4 107.95)) (stroke (width 0) (type default)))
 (wire (pts (xy 173.99 104.14) (xy 175.26 104.14)) (stroke (width 0) (type default)))
 (label "VA_IN" (at 113.03 104.14 0) (fields_autoplaced) (effects (font (size 1.27 1.27)) (justify left bottom)))
 (junction (at 173.99 106.68) (diameter 0) (color 0 0 0 0))
 (junction (at 137.16 107.95) (diameter 0) (color 0 0 0 0))
 (junction (at 160.02 107.95) (diameter 0) (color 0 0 0 0))
 (junction (at 152.4 107.95) (diameter 0) (color 0 0 0 0))
 (wire (pts (xy 105.41 104.14) (xy 74.93 104.14)) (stroke (width 0) (type default)))
 (label "VA_RAW" (at 74.93 104.14 0) (fields_autoplaced) (effects (font (size 1.27 1.27)) (justify left bottom)))
 (text "POWER: everything runs from the Pico Plus 2's own USB-C port (VBUS, 5V, up to 500 mA from a computer).\n+5V     = VBUS from the Pico (pin 40). Feeds the LCD, backlight, window LEDs.\n+5V_YM  = +5V through a ferrite: YM2612 and the two 74HCT541 buffers.\n+4V5A   = quiet analog rail: ferrite + 10uH/22uF+47uF filter + LP5907 4.5V low-noise LDO. Op-amps and headphone amp.\n+3V3    = made by the regulator on the Pico board.\nGND is one solid plane on both layers. The audio parts are grouped on the left, away from USB and the LCD,\nso digital return currents don't flow under them. (A split ground put the YM2612 bus over the audio ground.)" (at 25.4 22.86 0) (effects (font (size 1.5 1.5)) (justify left top)))
 (text "Mounting holes: M3, positions set by the enclosure. H5-H8 hold the LCD module's standoffs." (at 25.4 160.02 0) (effects (font (size 1.5 1.5)) (justify left top))))
